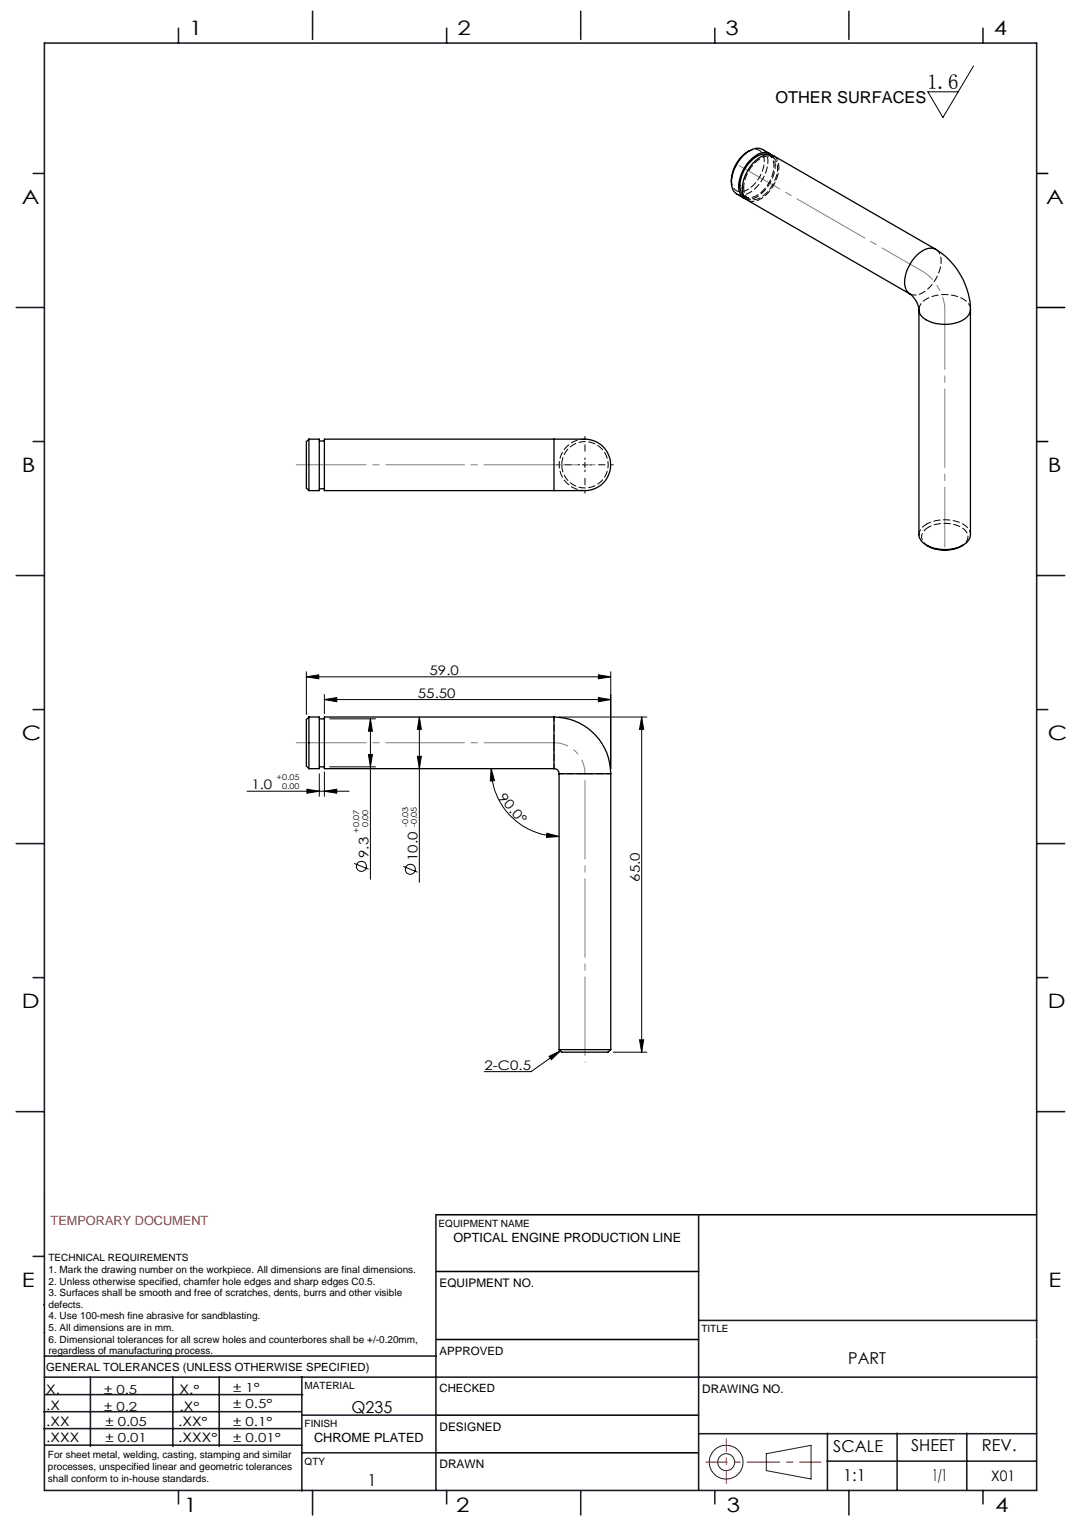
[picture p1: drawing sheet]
<svg xmlns="http://www.w3.org/2000/svg" width="210mm" height="297mm" viewBox="0 0 210 297" stroke-linecap="round" stroke-linejoin="round" font-family="sans-serif">
<g fill="none" stroke="#191924" stroke-width=".19">
<path d="M8.6 231.2v9.4M148.6 282l8.7-1.6v6.5l-8.7-1.6z"/>
<circle cx="140.8" cy="283.7" r="3.3"/>
<circle cx="140.8" cy="283.7" r="1.64"/>
</g>
<path d="M201 33.7h2.2M201 59.7h5.4M201 85.7h2.2M84.5 235.7h116.5M84.6 259.9h50.9M84.6 246.7h50.9M84.6 274.5h50.9M84.5 281.8h51" fill="none" stroke="#000" stroke-width=".3"/>
<path d="M136.9 283.6h22.3" fill="none" stroke="#f00" stroke-width=".19" stroke-dasharray="6.3 1.3 1.3 1.3" stroke-dashoffset="2.2"/>
<path d="M140.8 287.8v-8.7" fill="none" stroke="#f00" stroke-width=".19" stroke-dasharray="6.3 1.3 1.3 1.3" stroke-dashoffset="3.9"/>
<g fill="none" stroke="#191924" stroke-width=".3">
<path d="M8.6 8.4h192.4v280.7h-192.4zM34.6 5.5v2.9M60.6 2.2v5.5M86.6 5.5v2.9M112.6 2.2v5.5M138.6 5.5v2.9M164.6 2.2v5.5M190.6 5.5v2.9M6.4 33.7h2.2M3.1 59.7h5.5M6.4 85.7h2.2M3.1 111.7h5.5"/>
<path d="M201 111.7h5.4M6.4 137.7h2.2M201 137.7h2.2M3.1 163.7h5.5M201 163.7h5.4M6.4 189.6h2.2M201 189.6h2.2M3.1 215.6h5.5M201 215.6h5.4M84.5 235.7v53.4M135.5 235.7v53.4M6.4 243.7h2.2"/>
<path d="M8.5 253.1h.1M8.6 258.5h.1M135.5 256.1h65.5M8.5 277.1h49.9M8.5 273.9h49.9M8.6 267.2h192.4M8.6 263.1h75.9M8.8 270.5h49.9M17.5 267.2v13.4M33.5 267.2v13.4M42.5 267.2v13.4M58.5 267.2v22"/>
<path d="M58.6 274.5h26M135.5 278.1h65.5M160.4 278v11.1M174 278v11.1M187.5 278v11.1M8.8 280.3h49.7M34.6 289.1v2.6M58.5 281.8h26M60.6 289.1v4.8M86.6 289.1v2.6M112.6 289.1v4.8M138.6 289.1v2.6"/>
<path d="M160.4 283.5h40.5M164.6 289.1v4.8M190.6 289.1v2.6"/>
</g>
<path d="M201 259.9h.1" fill="none" stroke="#c0c0c0" stroke-width=".19"/>
<g fill="none" stroke="#000" stroke-width=".19">
<path d="M188.8 12.8l-6 10-2.9-5h5.9M112.9 90.2h1M113.4 89.7v1M59.4 131.3l2.4-.4v.8zM59.4 130.3v8.3M59.4 131.3h59M62.9 135.7l2.4-.4v.8zM62.9 134.7v3.8M62.9 135.7h55.5M63.9 139.4h8.9M71.8 139.4l.4 2.4h-.8zM71.8 139.4v31.2"/>
<path d="M81.3 139.1l.4 2.4h-.8zM81.3 139.1v32.1M108.4 139.1h17M116 130.9l2.4 .4-2.4 .4zM116 135.3l2.4 .4-2.4 .4zM118.4 130.3v18.8M124.4 139.1l.4 2.4h-.8zM124.4 139.1v65M47.9 153.5h19.8M59.5 153.1l2.4 .4-2.4 .4zM61.9 150.1v4.4M62.9 153.5l2.4-.4v.8z"/>
<path d="M62.9 149.8v4.7M63.9 148.8h8.9M71.4 146.4h.8l-.4 2.4zM80.9 146.7h.8l-.4 2.4zM95.2 149.1l.7 2.3-.8 .1zM95.2 149.1a13.2 13.2 0 0 0 13.2 13.2M68.7 167.5l2.8 1.1M78.2 168.1l2.8 1.1M106 161.6l2.4 .7-2.4 .2zM106.5 204.9l2.2-1-1.8 1.7zM108.7 203.9l-5.7 4h-9.1M118.9 204.1h6.5"/>
<path d="M124 201.7h.8l-.4 2.4z"/>
<circle cx="70.1" cy="168.1" r=".98"/>
<circle cx="79.6" cy="168.6" r=".97"/>
</g>
<path d="M113.4 150.1a6 6 0 0 0-6-6" fill="none" stroke="#808080" stroke-width=".19" stroke-dasharray="15.2 1.3 1.3 1.3" stroke-dashoffset="12.4" stroke-linecap="butt"/>
<path d="M183.2 60a9.4 9.4 0 0 0-4.2-7.3" fill="none" stroke="#808080" stroke-width=".19" stroke-dasharray="15.2 1.3 1.3 1.3" stroke-dashoffset="12.7" stroke-linecap="butt"/>
<path d="M112.4 90.2h-4.5M113.4 89.2v-4.5M113.4 91.2v4.5M114.4 90.2h4.5" fill="none" stroke="#000" stroke-width=".19" stroke-dasharray="15.2 1.3 1.3 1.3" stroke-dashoffset="14.9"/>
<path d="M57.4 90.2h50M57.4 144.1h50" fill="none" stroke="#808080" stroke-width=".19" stroke-dasharray="15.2 1.3 1.3 1.3" stroke-dashoffset="1.7"/>
<path d="M113.4 150.1v56" fill="none" stroke="#808080" stroke-width=".19" stroke-dasharray="15.2 1.3 1.3 1.3" stroke-dashoffset="-1.3"/>
<path d="M107.4 90.2h8" fill="none" stroke="#808080" stroke-width=".19" stroke-dasharray="15.2 1.3 1.3 1.3" stroke-dashoffset="13.1"/>
<path d="M143.3 32.1l35.7 20.6" fill="none" stroke="#808080" stroke-width=".19" stroke-dasharray="15.2 1.3 1.3 1.3" stroke-dashoffset="6.1"/>
<path d="M183.2 60v46.1" fill="none" stroke="#808080" stroke-width=".19" stroke-dasharray="15.2 1.3 1.3 1.3" stroke-dashoffset="3.6"/>
<g fill="#000">
<path d="M106.5 204.9l2.2-1-1.8 1.7z"/>
<path d="M59.4 131.3l2.4-.4v.8zM116 130.9l2.4 .4-2.4 .4zM62.9 135.7l2.4-.4v.8zM116 135.3l2.4 .4-2.4 .4z"/>
<path d="M62.9 153.5l2.4-.4v.8zM59.5 153.1l2.4 .4-2.4 .4z"/>
<path d="M80.9 146.7h.8l-.4 2.4zM81.3 139.1l.4 2.4h-.8zM124 201.7h.8l-.4 2.4zM124.4 139.1l.4 2.4h-.8zM71.4 146.4h.8l-.4 2.4zM71.8 139.4l.4 2.4h-.8z"/>
<path d="M95.2 149.1l.7 2.3-.8 .1zM106 161.6l2.4 .7-2.4 .2z"/>
</g>
<g fill="none" stroke="#000" stroke-width=".25">
<path d="M141.8 35.3l.1 .6a2.3 2.3 0 0 0 .9 1.7l1.5 .8M145.3 29.2a6.9 6.9 0 0 0-3.5 6.1M148.8 30a3.1 3.1 0 0 0-3 1.1 6.2 6.2 0 0 0-2 6.3l.4 .6M149.3 29.8a4 4 0 0 0-2.5-1.1 6.6 6.6 0 0 0-4.8 5.5l-.2 1.1M149.6 30.1a2.45 2.45 0 0 0-3.4 .3 7.6 7.6 0 0 0-2.9 6.5 2.02 2.02 0 0 0 1.3 1.7M181.4 48.4l-31.4-18.2a2.94 2.94 0 0 0-3.4 .8 7.2 7.2 0 0 0-2.5 6.6 1.87 1.87 0 0 0 .9 1.3l31.6 18.2a4.7 4.7 0 0 1 1.6 2.9M181.4 48.4a14.3 14.3 0 0 1 6.8 11.6M181.4 48.4a2.94 2.94 0 0 0-3.3 .8 7.2 7.2 0 0 0-2.6 6.5 1.98 1.98 0 0 0 .9 1.3M178.2 60v43.7a2.73 2.73 0 0 0 2.1 2.4 7.2 7.2 0 0 0 7.4-1.1l.5-1.1v-43.9M178.2 60a2.96 2.96 0 0 0 2.5 2.5 7.1 7.1 0 0 0 6.9-1.1 1.82 1.82 0 0 0 .6-1.4M59.9 85.2h2v10h-2M59.9 85.2v10"/>
<path d="M59.9 85.2l-.5 .5v9l.5 .5M61.9 94.8h1M61.9 85.5h1M107.4 85.2h4.8a5.3 5.3 0 0 1 6.2 4.8 5.2 5.2 0 0 1-6.2 5.2h-4.8M107.4 85.2h-44.5v10h44.5M107.4 85.2v10M179.6 105.8a6.8 6.8 0 0 0 7.1 0M59.9 139.1h2v10h-2M59.9 139.1v10M59.9 139.1l-.5 .5v9l.5 .5M61.9 139.4h1M107.4 139.1a11.1 11.1 0 0 1 11 11"/>
<path d="M107.4 139.1h-44.5v10h44.5M107.4 139.1v10M61.9 148.8h1M107.4 149.1a.96 .96 0 0 1 1 1M108.4 150.1h10M108.4 150.1v53.5M118.4 150.1v53.5M108.4 203.6h10M108.4 203.6l.5 .5h9l.5-.5"/>
</g>
<path d="M144.5 38.1l.7 .4M149.8 30.5l-.7-.4M113.4 85.2a5 5 0 0 0-5 5 5 5 0 0 0 5 5M188.2 103.7a2.97 2.97 0 0 0-2.4-2.4 7.9 7.9 0 0 0-6.1 .4M107.4 139.1v10M118.4 150.1h-10" fill="none" stroke="#000" stroke-width=".19" stroke-dasharray="1.3 .6" stroke-dashoffset=".4"/>
<path d="M108.9 90.2a4.5 4.5 0 0 1 6.6-4 4.5 4.5 0 0 1 .5 7.6 4.5 4.5 0 0 1-7-3l-.1-.6" fill="none" stroke="#000" stroke-width=".19" stroke-dasharray="1.3 .6" stroke-dashoffset="-.2"/>
<path d="M144.2 36.4a7 7 0 0 1 4.1-6 1.86 1.86 0 0 1 2.5 2 6.8 6.8 0 0 1-4.3 6.3 1.92 1.92 0 0 1-2.3-2.3M179.7 101.7a2.49 2.49 0 0 0-1.5 2" fill="none" stroke="#000" stroke-width=".19" stroke-dasharray="1.3 .6" stroke-dashoffset=".3"/>
<path d="M142.9 37.6a2.78 2.78 0 0 0 3.1-.6 7.3 7.3 0 0 0 2.7-7l-.4-.7-.4-.3M145 38.8a2.78 2.78 0 0 0 3.1-.6 7.3 7.3 0 0 0 2.7-7l-.4-.7-.4-.3M181.5 48.4a2.87 2.87 0 0 1 .9 3.1 7.4 7.4 0 0 1-4.3 5.6 2.1 2.1 0 0 1-1.6-.1M188.2 60a2.87 2.87 0 0 0-2.2-2.4 7.4 7.4 0 0 0-7.1 .9 2.1 2.1 0 0 0-.7 1.5" fill="none" stroke="#000" stroke-width=".19" stroke-dasharray="1.3 .6"/>
<path d="M145 29.4a1.94 1.94 0 0 1 2.3-.2 1.94 1.94 0 0 1 .9 2 6.7 6.7 0 0 1-4.1 5.9 1.85 1.85 0 0 1-2.3-2.2M148.9 30a2.54 2.54 0 0 1 1.1 3 6.7 6.7 0 0 1-4.2 5.3 1.76 1.76 0 0 1-1.6-.3M180 106a1.94 1.94 0 0 1-1.3-1.9 1.94 1.94 0 0 1 1.3-1.8" fill="none" stroke="#000" stroke-width=".19" stroke-dasharray="1.3 .6" stroke-dashoffset=".2"/>
<path d="M150.3 32.1a7.3 7.3 0 0 1-4.6 6.5h-1" fill="none" stroke="#000" stroke-width=".19" stroke-dasharray="1.3 .6" stroke-dashoffset=".6"/>
<path d="M149.6 30l.2 .3a3 3 0 0 1 .5 1.8" fill="none" stroke="#000" stroke-width=".19" stroke-dasharray="1.3 .6" stroke-dashoffset=".5"/>
<path d="M180 102.3a6.7 6.7 0 0 1 7.2 .6 1.85 1.85 0 0 1-.8 3.1" fill="none" stroke="#000" stroke-width=".19" stroke-dasharray="1.3 .6" stroke-dashoffset=".7"/>
<text font-size="4.1" x="179.8" y="17.2">1.6</text>
<g font-size="3.9">
<text x="36.7" y="6.9">1</text>
<text x="88.7" y="6.9">2</text>
<text x="140.7" y="6.9">3</text>
<text x="192.7" y="6.9">4</text>
<text x="4.2" y="39.5">A</text>
<text x="202.9" y="39.5">A</text>
<text x="4.2" y="91.5">B</text>
<text x="203.2" y="91.5">B</text>
<text x="4.2" y="143.5">C</text>
<text x="203.2" y="143.5">C</text>
<text x="4.2" y="195.5">D</text>
<text x="203.2" y="195.5">D</text>
<text x="4.2" y="249.6">E</text>
<text x="203.3" y="249.6">E</text>
<text x="35.7" y="293.4">1</text>
<text x="88.4" y="293.4">2</text>
<text x="141" y="293.4">3</text>
<text x="193" y="293.4">4</text>
</g>
<g font-size="3.2">
<text x="150.4" y="20">OTHER SURFACES</text>
<text x="164.5" y="264.6">PART</text>
<text x="68.2" y="274.2">Q235</text>
<text x="161.6" y="281.7">SCALE</text>
<text x="176.7" y="281.5">SHEET</text>
<text x="190.4" y="281.5">REV.</text>
<text x="163.5" y="287.4">1:1</text>
<text x="180.8" y="287.4">1/1</text>
<text x="71.3" y="288.2">1</text>
</g>
<text font-size="2.8" x="192.2" y="287.3">X01</text>
<g font-size="2.6">
<text x="83.3" y="130.9">59.0</text>
<text x="81" y="135.3">55.50</text>
<text x="48.8" y="153.1">1.0</text>
<text x="96.5" y="154.8" transform="rotate(49 96.5 154.8)">90.0°</text>
<text x="71.4" y="166.4" transform="rotate(-90 71.4 166.4)">9.3</text>
<text x="80.9" y="167" transform="rotate(-90 80.9 167)">10.0</text>
<text x="124.1" y="171" transform="rotate(-90 124.1 171)">65.0</text>
<text x="93.9" y="207.5">2-C0.5</text>
</g>
<text font-size="2.5" fill="#ff1f1f" x="9.8" y="237.6">TEMPORARY DOCUMENT</text>
<g font-size="2.5">
<text x="87.9" y="240.9">OPTICAL ENGINE PRODUCTION LINE</text>
<text x="8.9" y="273.6">.X</text>
<text x="8.9" y="270.4">X.</text>
<text x="34.8" y="273.7">.X°</text>
<text x="34.8" y="270.5">X.°</text>
<text x="9" y="276.7">.XX</text>
<text x="9" y="279.7">.XXX</text>
<text x="34.5" y="276.7">.XX°</text>
<text x="34.6" y="279.8">.XXX°</text>
<text x="60.9" y="279.8">CHROME PLATED</text>
</g>
<g font-size="2.4">
<text x="45.2" y="270">± 1°</text>
<text x="20.2" y="270.4">± 0.5</text>
<text x="20.2" y="273.7">± 0.2</text>
<text x="45.2" y="273.2">± 0.5°</text>
<text x="20.4" y="279.7">± 0.01</text>
<text x="20.4" y="276.7">± 0.05</text>
<text x="45.2" y="276.7">± 0.1°</text>
<text x="45.2" y="279.7">± 0.01°</text>
</g>
<g font-size="2.3">
<text x="85.2" y="249.7">EQUIPMENT NO.</text>
<text x="136.2" y="270.2">DRAWING NO.</text>
<text x="85.2" y="277.6">DESIGNED</text>
<text x="85.2" y="284.9">DRAWN</text>
</g>
<g font-size="2.2">
<text x="85.2" y="262.8">APPROVED</text>
<text x="8.9" y="265.9">GENERAL TOLERANCES (UNLESS OTHERWISE SPECIFIED)</text>
<text x="85.2" y="270.1">CHECKED</text>
</g>
<g font-size="1.9">
<text x="85.1" y="238">EQUIPMENT NAME</text>
<text x="9.4" y="244.7">TECHNICAL REQUIREMENTS</text>
<text x="9.4" y="246.9">1. Mark the drawing number on the workpiece. All dimensions are final dimensions.</text>
<text x="9.4" y="249.2">2. Unless otherwise specified, chamfer hole edges and sharp edges C0.5.</text>
<text x="9.4" y="251.4">3. Surfaces shall be smooth and free of scratches, dents, burrs and other visible</text>
<text x="9.4" y="253.7">defects.</text>
<text x="9.4" y="256">4. Use 100-mesh fine abrasive for sandblasting.</text>
<text x="9.4" y="258.2">5. All dimensions are in mm.</text>
<text x="9.4" y="260.5">6. Dimensional tolerances for all screw holes and counterbores shall be +/-0.20mm,</text>
<text x="9.4" y="262.7">regardless of manufacturing process.</text>
<text x="136" y="258.5">TITLE</text>
<text x="59.1" y="269.5">MATERIAL</text>
<text x="59.1" y="276.9">FINISH</text>
<text x="9.3" y="282.9">For sheet metal, welding, casting, stamping and similar</text>
<text x="9.3" y="285.2">processes, unspecified linear and geometric tolerances</text>
<text x="9.3" y="287.4">shall conform to in-house standards.</text>
<text x="59.1" y="284.2">QTY</text>
</g>
<g font-size="1.5">
<text x="53.6" y="151.3">+0.05</text>
<text x="54.7" y="153">0.00</text>
<text x="69.7" y="161.6" transform="rotate(-90 69.7 161.6)">+0.07</text>
<text x="71.4" y="160.5" transform="rotate(-90 71.4 160.5)">0.00</text>
<text x="79.2" y="160.5" transform="rotate(-90 79.2 160.5)">-0.03</text>
<text x="80.9" y="160.5" transform="rotate(-90 80.9 160.5)">-0.05</text>
</g>
</svg>
